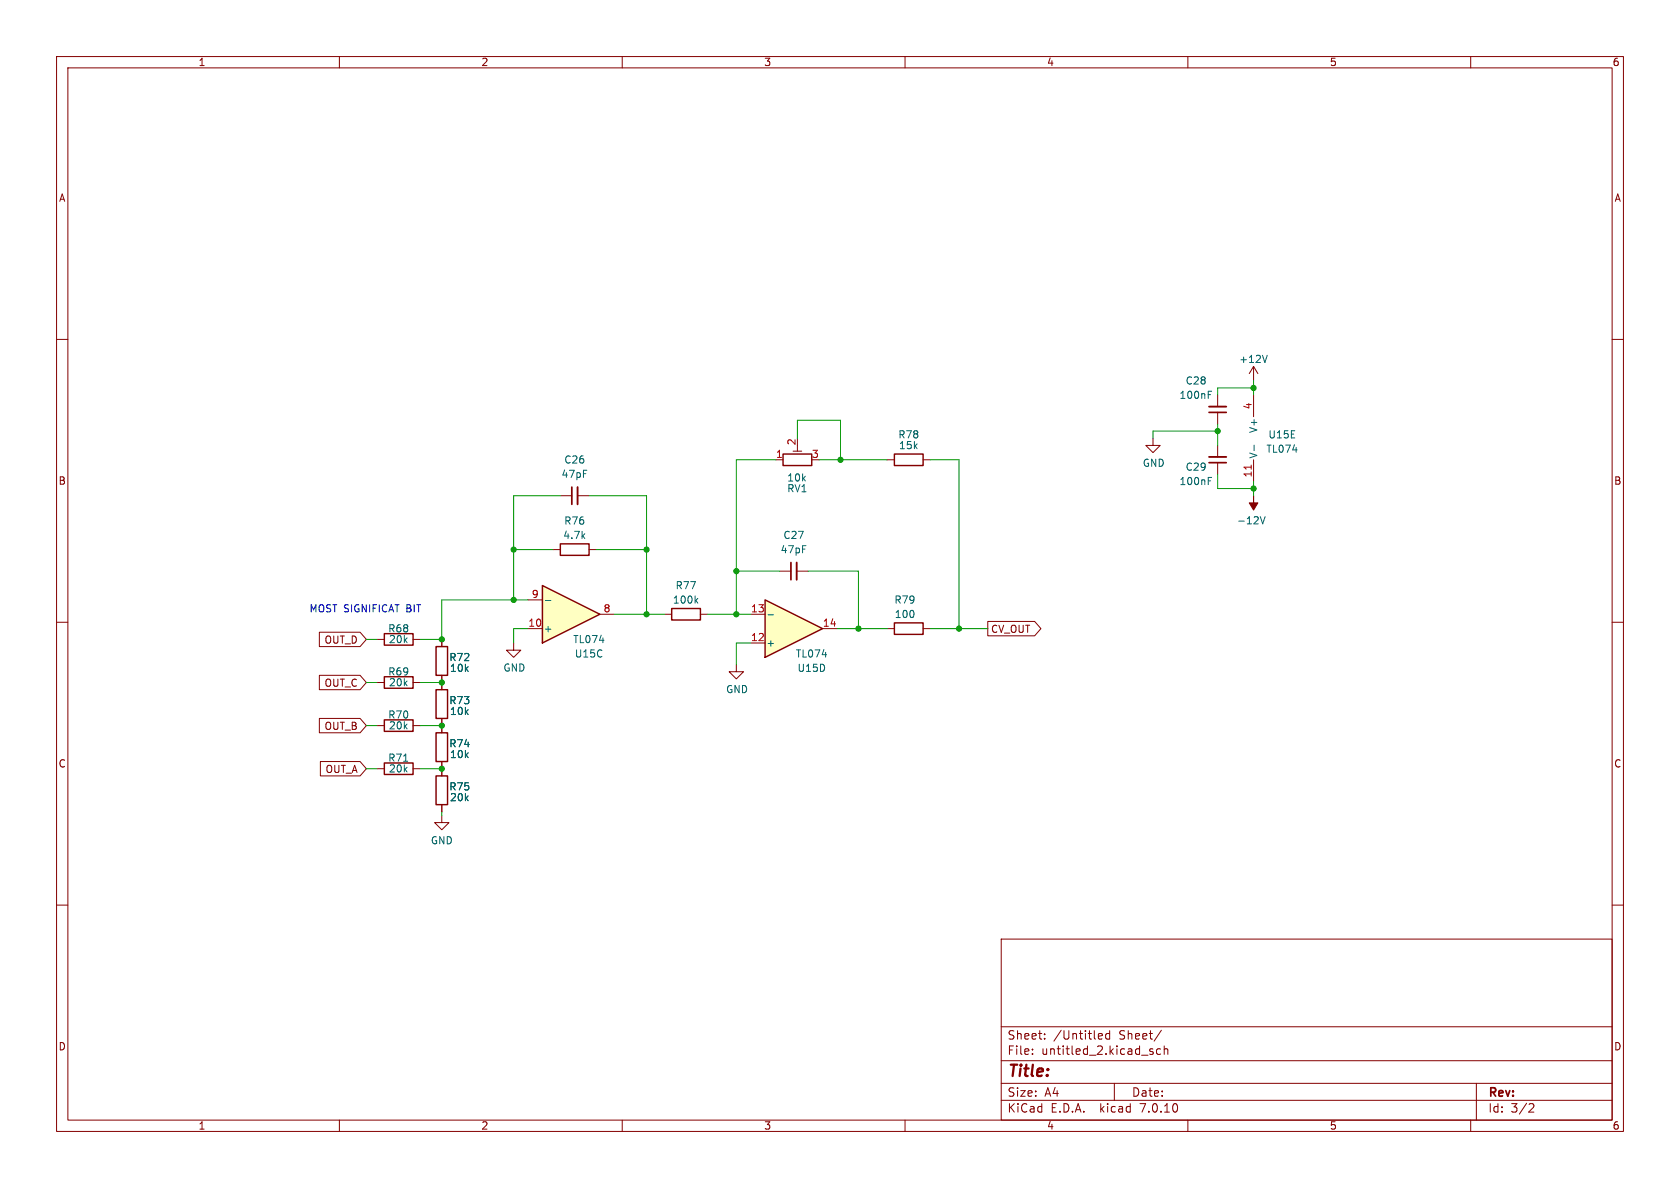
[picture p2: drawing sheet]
<svg xmlns="http://www.w3.org/2000/svg" width="297mm" height="210mm" viewBox="0 0 297 210" stroke-linecap="round" stroke-linejoin="round" font-family="sans-serif">
<g fill="none" stroke="#840000" stroke-width=".18">
<path d="M10 10h277v190h-277zM12 12h273v186h-273zM60 10v2M110 10v2M160 10v2M210 10v2M260 10v2M10 60h2M285 60h2M140.2 79.8h1.5M141 78.7v1.1M203.8 77.5v1.2h1.3l-1.3 1.3-1.2-1.3h1.2"/>
<path d="M215.3 69.9v2M215.3 72.9v2M215.3 78.7v2.1M221.6 64.8v2.5M221.6 69.9v3.8M221.6 64.8l-.7 1.2M221.6 64.8l.8 1.2M137.2 81.3h1.2M156.8 81.3h1.3M163.2 81.3h1.3M215.3 81.8v2M221.6 81.3v3.8"/>
<path d="M10 110h2M66.7 113h1.2M73 113h1.3M78.1 113v1.3M78.1 119.4v2.5M117.5 108.6h1.2M123.8 108.6h1.3M130.2 117.5v1.2h1.2l-1.2 1.3-1.3-1.3h1.3M156.8 111.1h1.3M163.2 111.1h1.3M285 110h2M66.7 128.3h1.2"/>
<path d="M66.7 135.9h1.2M66.7 120.7h1.2M73 128.3h1.3M73 135.9h1.3M73 120.7h1.3M78.1 127v2.5M78.1 134.6v2.6M10 160h2M78.1 142.2v1.3M285 160h2M177 166h108v32h-108zM60 198v2"/>
<path d="M110 198v2M160 198v2M177 194.5h108M177 191.5h108M177 187.5h108M177 181.5h108M182.5 186.3v.1M182.5 185.5v.1M184.7 183.6v.1M184.7 182.8v.1M194.4 182.7l.4 .1 .1 .3-.7 .1M194.8 183.6l-.4 .1"/>
<path d="M196.2 182.8l-.5-.1-.2 .3v.4l.1 .2h.6M196.2 182.2v1.5M197 191.5v3M203.5 185.9l.3 .1 .1 .2-.2 .2h-.3M203.5 185.4l.3 .1M205.2 185.5l-.5-.1-.2 .3v.4l.1 .2h.6M205.3 182.1l-1.3 2M205.8 185.5l.2-.1 .4 .1 .1 .9M205.8 184.9v1.5M210 198v2M260 198v2M261 191.5v6.5"/>
<path d="M270.5 195.1l.5 .1 .2 .3-1 1.1h1"/>
</g>
<path d="M213.7 71.9h3.1M213.7 80.8h3.1" fill="none" stroke="#840000" stroke-width=".33"/>
<path d="M213.7 72.9h3.1M213.7 81.8h3.1" fill="none" stroke="#840000" stroke-width=".3"/>
<path d="M213.6 69.8h.4M213.6 69.2h.6M221.7 78.7v1M224 62.8l-.4 1.3M213.6 85h.4M213.6 84.4h.6M222.8 91.3l.4 1.3 .5-1.3M123 106.1l.4 .5M123.4 105.8l-.5 .5M71.4 134.6h.7" fill="none" stroke="#006464" stroke-width=".18"/>
<path d="M138.4 80.3h5.1v2h-5.1zM158.1 80.3h5.1v2h-5.1zM67.9 112h5.1v2h-5.1zM67.9 119.6h5.1v2.1h-5.1zM77.1 114.3h2v5.1h-2zM118.7 107.6h5.1v2h-5.1zM158.1 110.1h5.1v2h-5.1zM67.9 127.3h5.1v2h-5.1zM67.9 134.9h5.1v2h-5.1zM77.1 121.9h2v5.1h-2zM77.1 137.2h2v5h-2zM77.1 129.5h2v5.1h-2z" fill="none" stroke="#840000" stroke-width=".25"/>
<path d="M221.2 82.2v.7" fill="none" stroke="#a90000" stroke-width=".18"/>
<path d="M221.6 87.6v1.3h.8l-.8 1.3-.7-1.3h.7z" fill="#840000" stroke="#840000" stroke-width=".18"/>
<path d="M135.3 106l10.1 5.1-10.1 5.1z" fill="#ffffc2"/>
<path d="M99.1 96.1h5v2.1h-5zM135.3 106l10.1 5.1-10.1 5.1z" fill="none" stroke="#840000" stroke-width=".25"/>
<path d="M97.8 97.2h1.3M99.1 87.6h2M102.1 87.6h2M104.1 97.2h1.3M90.8 113.7v1.2h1.3l-1.3 1.3-1.3-1.3h1.3M132.7 113.7h2.6M132.7 108.6h2.6M145.4 111.1h2.6" fill="none" stroke="#840000" stroke-width=".18"/>
<path d="M135.8 108.7h1" fill="none" stroke="#006464" stroke-width=".18"/>
<path d="M102.1 86.1v3.1" fill="none" stroke="#840000" stroke-width=".33"/>
<path d="M101.1 86.1v3.1" fill="none" stroke="#840000" stroke-width=".3"/>
<path d="M95.9 103.5l10.1 5.1-10.1 5.1z" fill="#ffffc2"/>
<path d="M95.9 103.5l10.1 5.1-10.1 5.1z" fill="none" stroke="#840000" stroke-width=".25"/>
<g fill="none" stroke="#840000" stroke-width=".18">
<path d="M56.5 111.8h7.2l1.1 1.2-1.1 1.3h-7.2zM56.5 119.4h7.2l1.1 1.3-1.1 1.2h-7.2zM78.1 113v1.3M78.1 119.4v2.5M93.3 111.1h2.6M93.3 106h2.6M106 108.6h2.6M137.8 101h2M140.8 101h2.1M174.6 109.9h8.3l1.1 1.2-1.1 1.3h-8.3zM56.5 127h7.2l1.1 1.3-1.1 1.2h-7.2zM56.6 134.6h7.1l1.1 1.3-1.1 1.3h-7.1z"/>
<path d="M78.1 127v2.5M78.1 134.6v2.6M78.1 144.1v1.3h1.3l-1.3 1.3-1.3-1.3h1.3M78.1 142.2v1.3"/>
</g>
<path d="M96.4 106.1h1" fill="none" stroke="#006464" stroke-width=".18"/>
<path d="M140.8 99.4v3.1" fill="none" stroke="#840000" stroke-width=".33"/>
<path d="M139.8 99.4v3.1" fill="none" stroke="#840000" stroke-width=".3"/>
<g fill="none" stroke="#009600" stroke-width=".18">
<path d="M141 77.5v-3.2h7.6v7M215.3 74.9v3.8M215.3 76.2h-11.5v1.3M221.6 67.3v2.6M221.6 68.6h-6.3v1.3M90.8 97.2h7M99.1 87.6h-8.3v18.4M104.1 87.6h10.2v21M105.4 97.2h8.9M137.2 81.3h-7v27.3M144.8 81.3h12M164.5 81.3h5v29.8"/>
<path d="M215.3 83.8v2.6h6.3M221.6 85.1v2.5M64.8 113h1.9M93.3 111.1h-2.5v2.6M93.3 106h-15.2v7h-3.8M108.6 108.6h8.9M125.1 108.6h7.6M130.2 101h7.6M132.7 113.7h-2.5v3.8M142.9 101h8.9v10.1M148 111.1h8.8M164.5 111.1h10.1"/>
<path d="M64.8 120.7h1.9M64.8 135.9h1.9M64.8 128.3h1.9M74.3 120.7h3.8M74.3 135.9h3.8M74.3 128.3h3.8M78.1 143.5v.6"/>
</g>
<g fill="#009600" stroke="#009600" stroke-width=".18">
<circle cx="130.2" cy="108.6" r=".46"/>
<circle cx="130.2" cy="101" r=".46"/>
<circle cx="148.6" cy="81.3" r=".46"/>
<circle cx="78.1" cy="113" r=".46"/>
<circle cx="78.1" cy="120.7" r=".46"/>
<circle cx="114.3" cy="108.6" r=".46"/>
<circle cx="114.3" cy="97.2" r=".46"/>
<circle cx="90.8" cy="97.2" r=".46"/>
<circle cx="78.1" cy="135.9" r=".46"/>
<circle cx="90.8" cy="106" r=".46"/>
<circle cx="78.1" cy="128.3" r=".46"/>
<circle cx="169.5" cy="111.1" r=".46"/>
<circle cx="151.8" cy="111.1" r=".46"/>
<circle cx="221.6" cy="86.4" r=".46"/>
<circle cx="215.3" cy="76.2" r=".46"/>
<circle cx="221.6" cy="68.6" r=".46"/>
</g>
<text font-size="2.8" fill="#840000" x="178" y="190.9">Title:</text>
<g font-size="2.1" fill="#840000">
<text x="178" y="184">Sheet:</text>
<text x="186.2" y="184">/Untitled</text>
<text x="197.9" y="184">Sheet/</text>
<text x="178" y="186.7">File:</text>
<text x="184.1" y="186.7">untitled_2.kicad_sch</text>
<text x="178" y="196.9">KiCad</text>
<text x="178" y="194.1">Size:</text>
<text x="184.7" y="194.1">A4</text>
<text x="185.7" y="196.9">E.D.A.</text>
<text x="194.6" y="196.9">kicad</text>
<text x="200" y="194.1">Date:</text>
<text x="201.8" y="196.9">7.0.10</text>
<text x="263" y="194.3">Rev:</text>
<text x="263" y="196.9">Id:</text>
<text x="267.1" y="196.9">3/2</text>
</g>
<g font-size="1.8" fill="#840000">
<text x="35" y="11.9">1</text>
<text x="85" y="11.9">2</text>
<text x="135" y="11.9">3</text>
<text x="185" y="11.9">4</text>
<text x="235" y="11.9">5</text>
<text x="285" y="11.9">6</text>
<text x="10.3" y="35.9">A</text>
<text x="285.3" y="35.9">A</text>
<text x="10.3" y="85.9">B</text>
<text x="285.3" y="85.9">B</text>
<text x="57.3" y="114">OUT_D</text>
<text x="175.1" y="112.1">CV_OUT</text>
<text x="57.3" y="121.6">OUT_C</text>
<text x="57.3" y="129.2">OUT_B</text>
<text x="10.3" y="135.9">C</text>
<text x="57.5" y="136.8">OUT_A</text>
<text x="285.3" y="135.9">C</text>
<text x="10.3" y="185.9">D</text>
<text x="285.3" y="185.9">D</text>
<text x="35" y="199.9">1</text>
<text x="85" y="199.9">2</text>
<text x="135" y="199.9">3</text>
<text x="185" y="199.9">4</text>
<text x="235" y="199.9">5</text>
<text x="285" y="199.9">6</text>
</g>
<g font-size="1.8" fill="#006464">
<text x="219" y="64.4">+12V</text>
<text x="208.4" y="70.7">100nF</text>
<text x="209.5" y="68.2">C28</text>
<text x="158.7" y="77.7">R78</text>
<text x="222.5" y="76.7" transform="rotate(-90 222.5 76.7)">V+</text>
<text x="224.1" y="77.7">U15E</text>
<text x="99.7" y="82.1">C26</text>
<text x="158.8" y="79.6">15k</text>
<text x="201.9" y="82.7">GND</text>
<text x="209.5" y="83.4">C29</text>
<text x="222.5" y="81.2" transform="rotate(-90 222.5 81.2)">V-</text>
<text x="223.8" y="80.2">TL074</text>
<text x="99.2" y="84.7">47pF</text>
<text x="139.1" y="87.2">RV1</text>
<text x="139.1" y="85.3">10k</text>
<text x="208.4" y="86">100nF</text>
<text x="99.5" y="95.5">4.7k</text>
<text x="99.7" y="92.9">R76</text>
<text x="138.4" y="95.5">C27</text>
<text x="218.6" y="92.9">-12V</text>
<text x="137.9" y="98">47pF</text>
<text x="118.9" y="106.9">100k</text>
<text x="119.3" y="104.4">R77</text>
<text x="158" y="106.9">R79</text>
<text x="68.5" y="112">R68</text>
<text x="68.7" y="113.9">20k</text>
<text x="96" y="112">+</text>
<text x="101.2" y="113.9">TL074</text>
<text x="158.1" y="109.4">100</text>
<text x="68.5" y="119.6">R69</text>
<text x="79.3" y="117.1">R72</text>
<text x="79.5" y="119">10k</text>
<text x="88.9" y="118.9">GND</text>
<text x="101.5" y="116.4">U15C</text>
<text x="135.4" y="114.5">+</text>
<text x="140.6" y="116.4">TL074</text>
<text x="140.9" y="119">U15D</text>
<text x="68.7" y="121.5">20k</text>
<text x="79.3" y="124.7">R73</text>
<text x="128.3" y="122.7">GND</text>
<text x="68.5" y="127.2">R70</text>
<text x="68.7" y="129.1">20k</text>
<text x="79.5" y="126.6">10k</text>
<text x="68.5" y="134.8">R71</text>
<text x="68.7" y="136.8">20k</text>
<text x="79.3" y="132.3">R74</text>
<text x="79.5" y="134.2">10k</text>
<text x="79.3" y="139.9">R75</text>
<text x="79.5" y="141.8">20k</text>
<text x="76.1" y="149.5">GND</text>
</g>
<g font-size="1.8" fill="#a90000">
<text x="221.4" y="72.5" transform="rotate(-90 221.4 72.5)">4</text>
<text x="137.1" y="81">1</text>
<text x="140.7" y="78.8" transform="rotate(-90 140.7 78.8)">2</text>
<text x="143.4" y="81">3</text>
<text x="221.4" y="84.5" transform="rotate(-90 221.4 84.5)">11</text>
<text x="93.9" y="105.8">9</text>
<text x="93.3" y="110.9">10</text>
<text x="106.6" y="108.3">8</text>
<text x="132.7" y="113.4">12</text>
<text x="132.7" y="108.3">13</text>
<text x="145.4" y="110.9">14</text>
</g>
<g font-size="1.8" fill="#0000c2">
<text x="54.6" y="108.3">MOST SIGNIFICAT</text>
<text x="71.9" y="108.3">BIT</text>
</g>
</svg>
